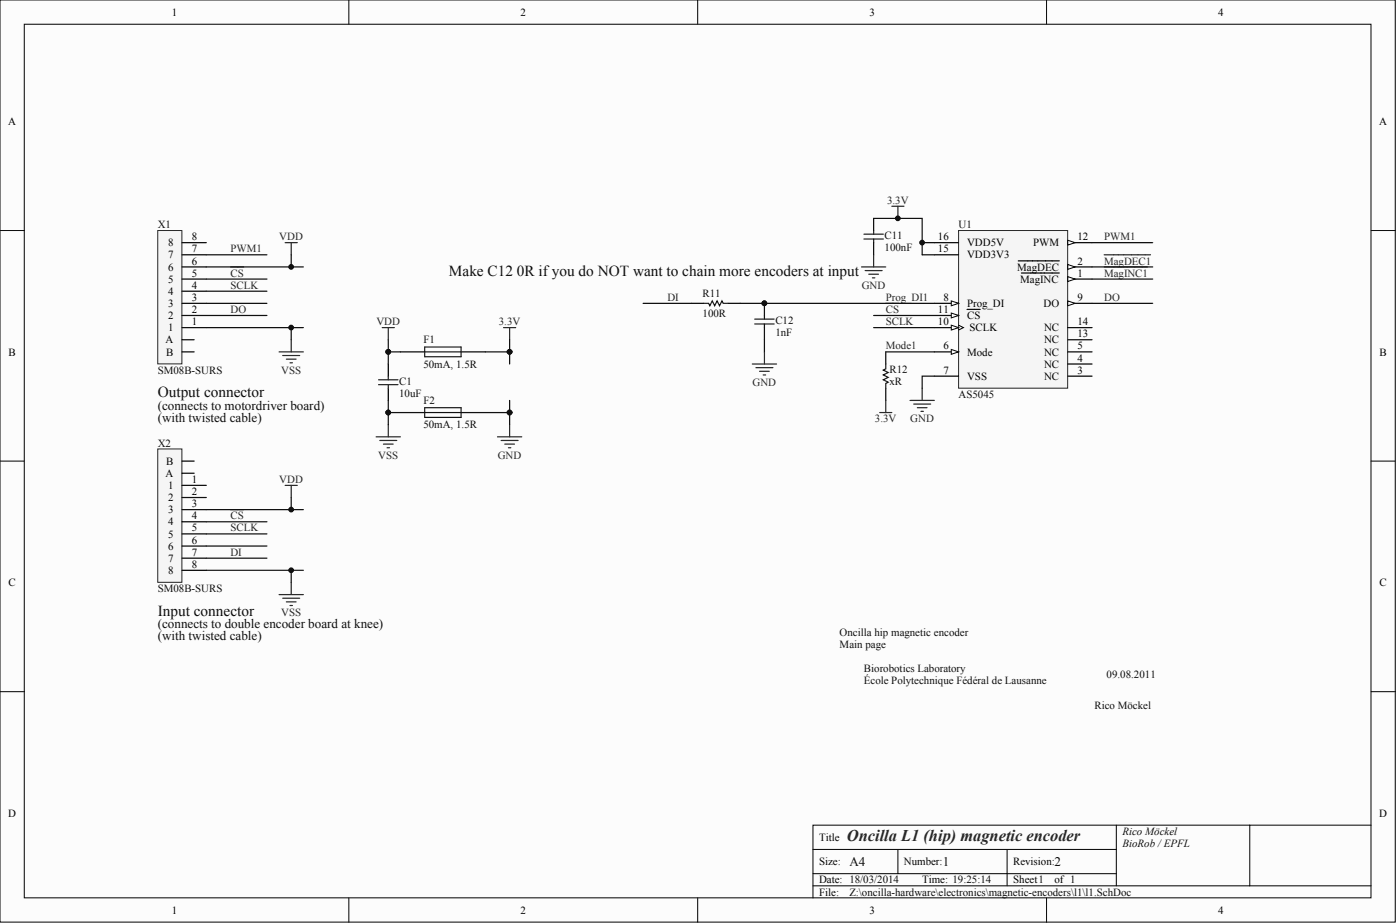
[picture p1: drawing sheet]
<svg xmlns="http://www.w3.org/2000/svg" width="487mm" height="321mm" viewBox="0 0 487 321" stroke-linecap="round" stroke-linejoin="round" font-family="sans-serif">
<g fill="#fcfcfc" stroke="#000" stroke-width=".35">
<path d="M0 0h485.2v320.4h-485.2z"/>
<path d="M8.4 8.4h468.3v303.5h-468.3z"/>
</g>
<g fill="none" stroke="#000" stroke-width=".35">
<path d="M121.3 0v8.4M242.6 0v8.4M363.9 0v8.4M0 80.1h8.4M476.8 80.1h8.4M0 160.2h8.4M476.8 160.2h8.4M0 240.3h8.4M476.8 240.3h8.4M282.7 295.1h105.5M312.2 295.1v8.5M350.2 295.1v12.7"/>
<path d="M388.2 286.7v21.1M434.6 286.7h-151.9v25.3M476.8 286.7h-42.2v21.1M121.3 312v8.4M242.6 312v8.4M282.7 307.8h194.1M282.7 303.6h105.5M363.9 312v8.4"/>
</g>
<path d="M333.3 80.1h38v54.8h-38z" fill="#f5f5f5" stroke="#262626" stroke-width=".35"/>
<path d="M371.3 97h8.4" fill="none" stroke="#000" stroke-width=".42"/>
<path d="M371.3 96.1l2.5 .9-2.5 .8z" fill="#fcfcfc" stroke="#000" stroke-width=".35"/>
<path d="M355.2 94.9h13.2M371.3 92.7h8.4" fill="none" stroke="#000" stroke-width=".42"/>
<path d="M371.3 91.9l2.5 .8-2.5 .9z" fill="#fcfcfc" stroke="#000" stroke-width=".35"/>
<path d="M354.1 90.6h14.3M324.9 122.3h8.4M371.3 130.7h8.4M371.3 126.5h8.4M371.3 122.3h8.4" fill="none" stroke="#000" stroke-width=".42"/>
<path d="M330.8 121.4l2.5 .9-2.5 .8z" fill="#fcfcfc" stroke="#000" stroke-width=".35"/>
<path d="M324.9 105.4h8.4M324.9 130.7h8.4" fill="none" stroke="#000" stroke-width=".42"/>
<path d="M330.8 104.5l2.5 .9-2.5 .8z" fill="#fcfcfc" stroke="#000" stroke-width=".35"/>
<path d="M371.3 105.4h8.4" fill="none" stroke="#000" stroke-width=".42"/>
<path d="M371.3 104.5l2.5 .9-2.5 .8z" fill="#fcfcfc" stroke="#000" stroke-width=".35"/>
<path d="M324.9 113.8h8.4" fill="none" stroke="#000" stroke-width=".42"/>
<path d="M333.3 113l1.7 .8-1.7 .9" fill="none" stroke="#000" stroke-width=".35"/>
<path d="M330.8 113l2.5 .8-2.5 .9z" fill="#fcfcfc" stroke="#000" stroke-width=".35"/>
<path d="M324.9 109.6h8.4" fill="none" stroke="#000" stroke-width=".42"/>
<path d="M330.8 108.8l2.5 .8-2.5 .9z" fill="#fcfcfc" stroke="#000" stroke-width=".35"/>
<path d="M371.3 84.3h8.4M336.3 107.5h4.5" fill="none" stroke="#000" stroke-width=".42"/>
<path d="M371.3 83.5l2.5 .8-2.5 .9z" fill="#fcfcfc" stroke="#000" stroke-width=".35"/>
<path d="M303.8 75.9v4.2M303.8 84.3v4.2M324.9 88.5h8.4M324.9 84.3h8.4M371.3 118h8.4M371.3 113.8h8.4M135 126.5v4.2M135 134.9v4.2" fill="none" stroke="#000" stroke-width=".42"/>
<path d="M300.4 83h6.8M300.4 81.4h6.8M303.8 80.1v1.3M303.8 83v1.3M131.6 132h6.8M131.6 133.6h6.8M135 130.7v1.3M135 133.6v1.3" fill="none" stroke="#1c1c1c" stroke-width=".42"/>
<path d="M54.9 80.1h8.3v46.3h-8.3z" fill="#f5f5f5" stroke="#262626" stroke-width=".35"/>
<g fill="none" stroke="#000" stroke-width=".42">
<path d="M63.3 97h8.4M63.3 92.7h8.4M63.3 88.5h8.4M63.3 84.3h8.4M63.3 113.8h8.4M63.3 109.6h8.4M63.3 105.4h8.4M63.3 101.2h8.4M63.3 118h4.2M240.5 105.4h4.2M253.2 105.4h4.2M265.8 105.4v4.2"/>
<path d="M265.8 113.8v4.2M63.3 122.3h4.2M139.2 122.3h8.5M160.3 122.3h8.5M308 122.3v4.2M308 134.9v4.2M139.2 143.3h8.5M160.3 143.3h8.5"/>
</g>
<g fill="none" stroke="#262626" stroke-width=".42">
<path d="M310.1 71.7h4.2M312.2 71.7v4.2M80.2 92.7h4.5M99.2 84.3h4.2M101.3 84.3v4.2M299.6 92.7h8.4M300.8 94h5.9M302.1 95.3h3.4M303.4 96.5h.8M303.8 88.5v4.2M384 88.5h16.1M384 92.7h15"/>
<path d="M101.3 118v4.3M175.1 113.8h4.2M177.2 113.8v4.2M308 105.4h4.6M97 122.3h8.5M98.3 123.5h5.9M99.6 124.8h3.4M100.8 126.1h.9M261.6 126.5h8.4M262.9 127.7h5.9M264.1 129h3.4M265.4 130.3h.8"/>
<path d="M265.8 122.3v4.2M308 139.1v4.2M316.5 139.1h8.4M320.7 134.9v4.2M173 151.8h8.4M174.3 153h5.9M175.5 154.3h3.4M176.8 155.6h.8M177.2 147.6v4.2M305.9 143.3h4.2M317.7 140.4h5.9M319 141.7h3.4"/>
<path d="M320.3 142.9h.8"/>
</g>
<path d="M244.7 105.4h1.7l.4 .8 .9-1.7 .8 1.7 .9-1.7 .8 1.7 .9-1.7 .4 .9h1.7M262.4 112.6h6.8M262.4 110.9h6.8M265.8 109.6v1.3M265.8 112.6v1.2M147.7 120.6h12.6v3.3h-12.6zM147.7 122.3h12.6M308 126.5v1.7l-.8 .4 1.7 .8-1.7 .9 1.7 .8-1.7 .9 1.7 .8-.9 .4v1.7M147.7 141.7h12.6v3.3h-12.6zM147.7 143.3h12.6" fill="none" stroke="#1c1c1c" stroke-width=".42"/>
<g fill="none" stroke="#0e0e0e" stroke-width=".42">
<path d="M303.8 75.9h16.9v12.6h4.2M71.7 88.5h21.1M71.7 97h21.1M71.7 92.7h33.8M101.3 88.5v4.2M320.7 84.3h4.2M379.7 97h21.1M379.7 84.3h21.1M379.7 92.7h21.1M71.7 101.2h21.1M71.7 105.4h21.1M71.7 109.6h21.1"/>
<path d="M71.7 113.8h33.8M101.3 113.8v4.2M177.2 118v4.3M257.4 105.4h67.5M303.8 109.6h21.1M303.8 113.8h21.1M168.8 122.3h8.4v4.2M177.2 139.1v4.2M308 122.3h16.9M324.9 130.7h-4.2v4.2M168.8 143.3h8.4v4.3"/>
</g>
<g fill="#0e0e0e" stroke="#0e0e0e" stroke-width=".35">
<circle cx="312.2" cy="75.9" r=".82"/>
<circle cx="320.7" cy="84.3" r=".82"/>
<circle cx="265.8" cy="105.4" r=".82"/>
<circle cx="177.2" cy="143.3" r=".82"/>
<circle cx="177.2" cy="122.2" r=".82"/>
<circle cx="101.2" cy="113.8" r=".82"/>
<circle cx="101.2" cy="92.7" r=".82"/>
</g>
<path d="M54.9 156h8.3v46.3h-8.3z" fill="#f5f5f5" stroke="#262626" stroke-width=".35"/>
<path d="M63.3 168.6h8.4M63.3 172.9h8.4M63.3 177.1h8.4M63.3 160.2h4.2M63.3 164.4h4.2M63.3 181.3h8.4M63.3 185.5h8.4M63.3 189.7h8.4M63.3 193.9h8.4M63.3 198.1h8.4" fill="none" stroke="#000" stroke-width=".42"/>
<g fill="none" stroke="#0e0e0e" stroke-width=".42">
<path d="M135 118v4.3h4.2M223.6 105.4h16.9M265.8 118v4.3M379.7 105.4h21.1M135 122.3v4.2M135 139.1v4.2M139.2 143.3h-4.2v4.3M71.7 177.1h33.8M101.3 172.9v4.2M71.7 181.3h21.1M71.7 185.5h21.1M71.7 189.7h21.1"/>
<path d="M71.7 193.9h21.1M71.7 198.1h33.8M101.3 198.1v4.3"/>
</g>
<g fill="none" stroke="#262626" stroke-width=".42">
<path d="M132.9 113.8h4.2M135 113.8v4.2M130.8 151.8h8.4M132.1 153h5.9M133.3 154.3h3.4M134.6 155.6h.8M135 147.6v4.2M80.2 177.1h4.5M99.2 168.6h4.2M101.3 168.6v4.3M97 206.6h8.5M98.3 207.8h5.9"/>
<path d="M99.6 209.1h3.4M100.8 210.4h.9M101.3 202.4v4.2"/>
</g>
<g fill="#0e0e0e" stroke="#0e0e0e" stroke-width=".35">
<circle cx="101.2" cy="198.1" r=".82"/>
<circle cx="101.2" cy="177" r=".82"/>
<circle cx="135" cy="122.2" r=".82"/>
<circle cx="135" cy="143.3" r=".82"/>
</g>
<text font-size="5.7" fill="#262626" x="294.5" y="292.2">Oncilla L1 (hip) magnetic encoder</text>
<g font-size="5.3" fill="#0e0e0e">
<text x="156.1" y="95.8">Make C12 0R if you do NOT want to chain more encoders at input</text>
<text x="54.9" y="138">Output connector</text>
<text x="54.9" y="213.9">Input connector</text>
</g>
<g font-size="4.6" fill="#0e0e0e">
<text x="54.9" y="142.4">(connects to motordriver board)</text>
<text x="54.9" y="146.6">(with twisted cable)</text>
<text x="54.9" y="218.3">(connects to double encoder board at knee)</text>
<text x="54.9" y="222.5">(with twisted cable)</text>
<text x="295.4" y="300.9">A4</text>
<text x="327.8" y="300.9">1</text>
<text x="366.7" y="300.9">2</text>
</g>
<g font-size="3.8">
<text x="59.7" y="5.5">1</text>
<text x="181" y="5.5">2</text>
<text x="302.3" y="5.5">3</text>
<text x="423.6" y="5.5">4</text>
<text x="2.8" y="43.4">A</text>
<text x="479.6" y="43.4">A</text>
<text x="66.7" y="83.5">8</text>
<text x="326.2" y="83.5">16</text>
<text x="374.7" y="83.5">12</text>
<text x="58.4" y="89.8">7</text>
<text x="58.4" y="85.6">8</text>
<text x="66.7" y="87.7">7</text>
<text x="326.2" y="87.7">15</text>
<text x="336.3" y="89.8">VDD3V3</text>
<text x="336.3" y="85.6">VDD5V</text>
<text x="359.2" y="85.6">PWM</text>
<text x="58.4" y="94">6</text>
<text x="66.7" y="91.9">6</text>
<text x="353.8" y="94">MagDEC</text>
<text x="374.7" y="91.9">2</text>
<text x="58.4" y="98.2">5</text>
<text x="66.7" y="100.3">4</text>
<text x="66.7" y="96.1">5</text>
<text x="354.8" y="98.2">MagINC</text>
<text x="374.7" y="96.1">1</text>
<text x="58.4" y="106.7">3</text>
<text x="58.4" y="102.4">4</text>
<text x="66.7" y="104.5">3</text>
<text x="328.1" y="104.5">8</text>
<text x="336.3" y="106.7">Prog_DI</text>
<text x="362.9" y="106.7">DO</text>
<text x="374.7" y="104.5">9</text>
<text x="58.4" y="110.9">2</text>
<text x="66.7" y="113">1</text>
<text x="66.7" y="108.8">2</text>
<text x="326.2" y="113">10</text>
<text x="326.2" y="108.8">11</text>
<text x="336.3" y="110.9">CS</text>
<text x="374.7" y="113">14</text>
<text x="57.6" y="119.3">A</text>
<text x="58.4" y="115.1">1</text>
<text x="337.1" y="115.1">SCLK</text>
<text x="363.1" y="119.3">NC</text>
<text x="363.1" y="115.1">NC</text>
<text x="374.7" y="117.2">13</text>
<text x="3" y="123.5">B</text>
<text x="57.8" y="123.5">B</text>
<text x="328.1" y="121.4">6</text>
<text x="336.3" y="123.5">Mode</text>
<text x="363.1" y="123.5">NC</text>
<text x="374.7" y="125.6">4</text>
<text x="374.7" y="121.4">5</text>
<text x="479.7" y="123.5">B</text>
<text x="328.1" y="129.8">7</text>
<text x="336.3" y="132">VSS</text>
<text x="363.1" y="132">NC</text>
<text x="363.1" y="127.7">NC</text>
<text x="374.7" y="129.8">3</text>
<text x="57.8" y="161.5">B</text>
<text x="57.6" y="165.7">A</text>
<text x="66.7" y="167.8">1</text>
<text x="58.4" y="169.9">1</text>
<text x="66.7" y="172">2</text>
<text x="58.4" y="174.1">2</text>
<text x="58.4" y="178.3">3</text>
<text x="66.7" y="176.2">3</text>
<text x="58.4" y="182.5">4</text>
<text x="66.7" y="180.4">4</text>
<text x="66.7" y="184.7">5</text>
<text x="58.4" y="186.8">5</text>
<text x="58.4" y="191">6</text>
<text x="66.7" y="188.9">6</text>
<text x="58.4" y="195.2">7</text>
<text x="66.7" y="193.1">7</text>
<text x="66.7" y="197.3">8</text>
<text x="3" y="203.6">C</text>
<text x="58.4" y="199.4">8</text>
<text x="479.7" y="203.6">C</text>
<text x="2.8" y="283.7">D</text>
<text x="479.6" y="283.7">D</text>
<text x="284.8" y="292.2">Title</text>
<text x="284.8" y="300.6">Size:</text>
<text x="314.3" y="300.6">Number:</text>
<text x="352.3" y="300.6">Revision:</text>
<text x="284.8" y="306.9">Date: 18/03/2014</text>
<text x="284.8" y="311.1">File:</text>
<text x="320.7" y="306.9">Time: 19:25:14</text>
<text x="352.3" y="306.9">Sheet1</text>
<text x="366.7" y="306.9">of 1</text>
<text x="59.7" y="317.5">1</text>
<text x="181" y="317.5">2</text>
<text x="302.3" y="317.5">3</text>
<text x="423.6" y="317.5">4</text>
</g>
<g font-size="3.8" fill="#262626">
<text x="308.5" y="70.8">3.3V</text>
<text x="97.1" y="83.5">VDD</text>
<text x="384" y="83.5">PWM1</text>
<text x="80.2" y="87.7">PWM1</text>
<text x="384" y="91.9">MagDEC1</text>
<text x="80.2" y="96.1">CS</text>
<text x="80.2" y="100.3">SCLK</text>
<text x="299.7" y="100.3">GND</text>
<text x="384" y="96.1">MagINC1</text>
<text x="232.1" y="104.5">DI</text>
<text x="308" y="104.5">Prog_DI1</text>
<text x="384" y="104.5">DO</text>
<text x="80.2" y="108.8">DO</text>
<text x="130.9" y="113">VDD</text>
<text x="173.5" y="113">3.3V</text>
<text x="308" y="108.8">CS</text>
<text x="308" y="113">SCLK</text>
<text x="308" y="121.4">Mode1</text>
<text x="97.8" y="129.8">VSS</text>
<text x="261.7" y="134.1">GND</text>
<text x="304.3" y="146.7">3.3V</text>
<text x="316.5" y="146.7">GND</text>
<text x="131.5" y="159.4">VSS</text>
<text x="173.1" y="159.4">GND</text>
<text x="97.1" y="167.8">VDD</text>
<text x="80.2" y="180.4">CS</text>
<text x="80.2" y="184.7">SCLK</text>
<text x="80.2" y="193.1">DI</text>
<text x="97.8" y="214.2">VSS</text>
</g>
<g font-size="3.8" fill="#0e0e0e">
<text x="54.9" y="79.3">X1</text>
<text x="307.6" y="83">C11</text>
<text x="333.3" y="79.3">U1</text>
<text x="307.6" y="87.3">100nF</text>
<text x="244.3" y="103.3">R11</text>
<text x="244.3" y="110">100R</text>
<text x="269.6" y="112.6">C12</text>
<text x="147.3" y="119.3">F1</text>
<text x="269.6" y="116.8">1nF</text>
<text x="54.9" y="129.8">SM08B-SURS</text>
<text x="147.3" y="127.7">50mA, 1.5R</text>
<text x="309.3" y="129.4">R12</text>
<text x="138.8" y="133.6">C1</text>
<text x="138.8" y="137.9">10uF</text>
<text x="309.3" y="133.6">xR</text>
<text x="147.3" y="140.4">F2</text>
<text x="333.3" y="138.3">AS5045</text>
<text x="147.3" y="148.8">50mA, 1.5R</text>
<text x="54.9" y="155.1">X2</text>
<text x="54.9" y="205.7">SM08B-SURS</text>
<text x="292" y="220.9">Oncilla hip magnetic encoder</text>
<text x="292" y="225.1">Main page</text>
<text x="300.4" y="233.6">Biorobotics Laboratory</text>
<text x="300.4" y="237.8">École Polytechnique Fédéral de Lausanne</text>
<text x="384.8" y="235.7">09.08.2011</text>
<text x="380.6" y="246.2">Rico Möckel</text>
<text x="390.3" y="290.1">Rico Möckel</text>
<text x="390.3" y="294.3">BioRob / EPFL</text>
<text x="295.4" y="311.1">Z:\oncilla-hardware\electronics\magnetic-encoders\l1\l1.SchDoc</text>
</g>
</svg>
